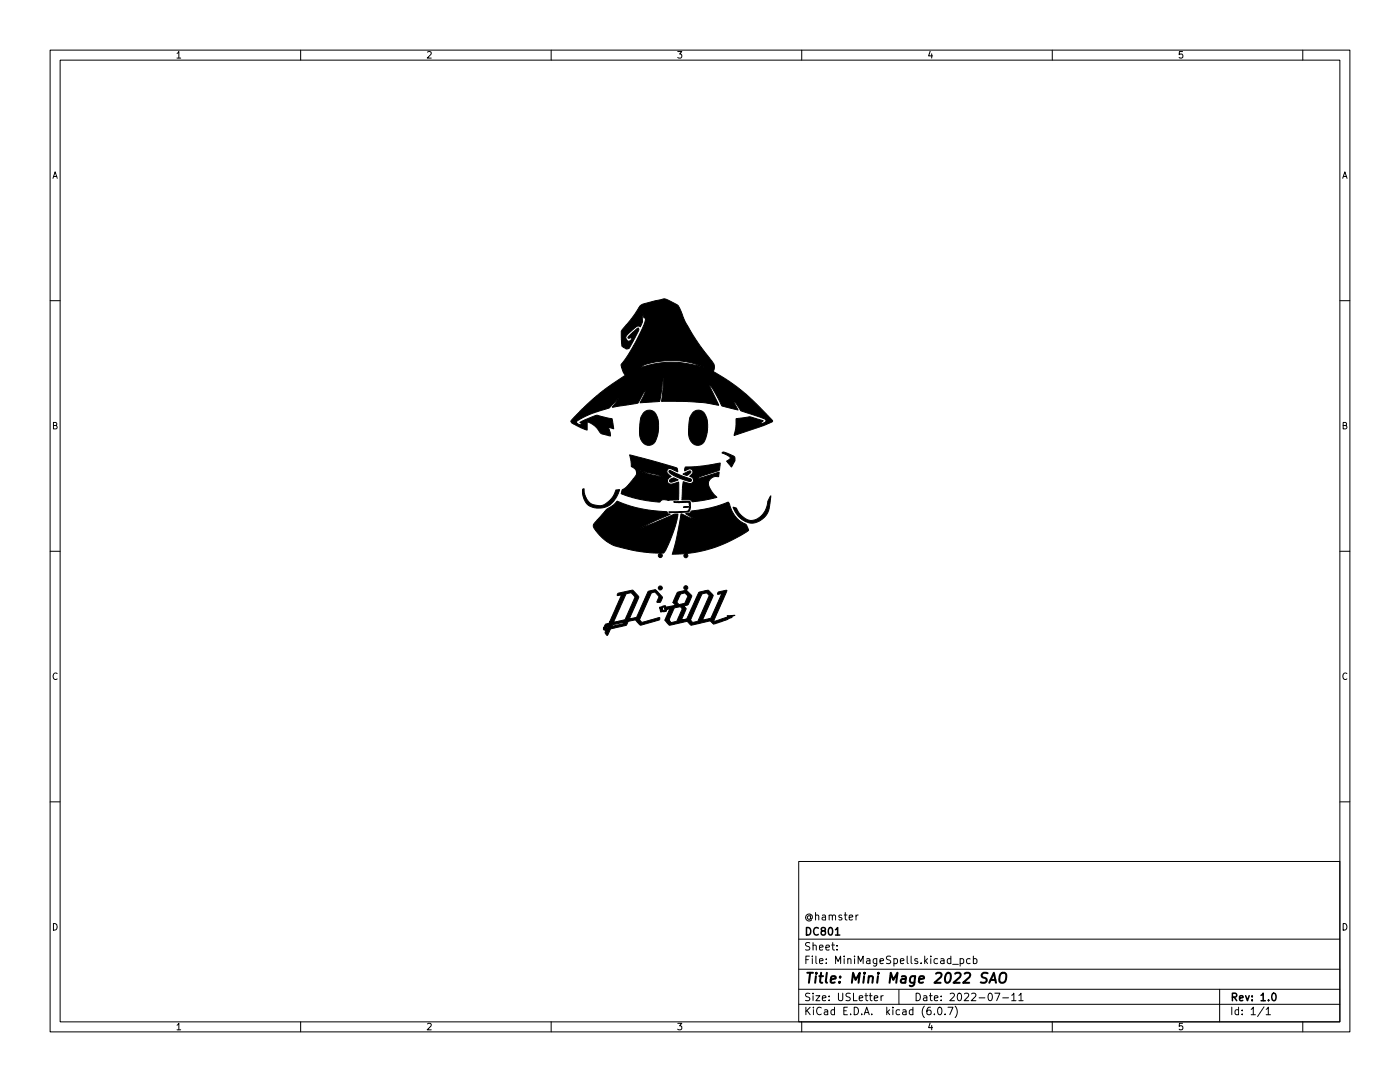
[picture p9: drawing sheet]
<svg xmlns="http://www.w3.org/2000/svg" width="279mm" height="216mm" viewBox="0 0 279 216" stroke-linecap="round" stroke-linejoin="round" font-family="sans-serif">
<g fill="none" stroke="#000" stroke-width=".2">
<path d="M10 10h259.4v195.9h-259.4zM12 12h255.4v191.9h-255.4zM60 10v2M110 10v2M160 10v2M210 10v2M260 10v2M10 60h2M267.4 60h2M10 110h2M267.4 110h2M10 160h2"/>
<path d="M267.4 160h2M159.4 171.9h108v32h-108zM159.4 197.4h108M159.4 193.4h108M159.4 187.4h108M167 189.4v.2M167 188.7v.1M170.8 182.6v1M171.3 182.6l-.5 .3M174.5 199.2l.7-.2-.1-.3h-.4l-.2 .2v.7h.6M175.8 198.7v1M176.3 198.7l-.5 .3"/>
<path d="M179.4 197.4v3M190.1 192.4h1.2M191.6 191.4l.4-.1 .3 .3-.1 .6h-.6M191.6 191.3v1.5M193.6 191.4l-.4-.1-.3 .3 .1 .6h.6M194.3 191.4l.4-.1 .3 .3-.2 .6h-.5M194.3 190.8v1.5M198.5 198.2h1l-.6 1.5M200.1 199.1h1.2M201.9 198.6l.4-.4v1.5M201.9 199.7h.9M203.3 198.6l.5-.4v1.5"/>
<path d="M203.3 199.7h.9M243.4 197.4v6.5M60 203.9v2M110 203.9v2M159.4 200.4h108M160 203.9v2M186.5 202.3v.2M187.3 201h.2a.8 .8 0 0 1 .5 .7 .8 .8 0 0 1-.5 .8 1 1 0 0 1-.2-1.5zM188.6 202.3v.2M189.2 201h1l-.7 1.5M190.6 200.8a1.72 1.72 0 0 1 0 2.2M210 203.9v2"/>
<path d="M252.3 200.9l-1.3 1.9M252.7 201.4l.4-.4v1.5M252.7 202.5h.8M260 203.9v2"/>
</g>
<path d="M166.7 186.6h.9M254 198.2h.2a.8 .8 0 0 1 .5 .7 .8 .8 0 0 1-.5 .8 1 1 0 0 1-.2-1.5z" fill="none" stroke="#000" stroke-width=".3"/>
<path d="M197.1 194.2a.85 .85 0 0 0-1.1 .1 .45 .45 0 0 0 .2 .8l.6 .1a.51 .51 0 0 1 .1 .6 .51 .51 0 0 1-.4 .3l-.8-.1M197.4 196.1l1-2 .4 2M197.7 195.5h.9M199.6 194.4a.69 .69 0 0 1 1.2 0 1.47 1.47 0 0 1-.6 1.7l-.6-.1a1.5 1.5 0 0 1 0-1.6z" fill="none" stroke="#000" stroke-width=".4"/>
<g fill="#000" stroke="#000" stroke-width=".2">
<path d="M127.8 61l.7-.4 3.7-.9a2.96 2.96 0 0 1 2.2 .7 2.22 2.22 0 0 1 1.6 1.9l1.1 2.6a70.6 70.6 0 0 0 5.4 7.9l.1 .7-.2 .6a46.5 46.5 0 0 1 11.8 9.9l-1.8 .9-5.9 2 .3-1.6 .1-1.8 1.2-.1a3.5 3.5 0 0 1 2.7 .1l1.5 .5-.7 .6 .9-.2a.46 .46 0 0 0 .3-.6 .46 .46 0 0 0-.5-.3l-4.4-1.5-1.4-2-.1 .1 .9 1.7-3.2-.8-.2-.3a15 15 0 0 0-2.2-3.8v.3l1.7 3.7-2.8-.5-2.4-.2-6.2-.1 .2-1a9.9 9.9 0 0 0 .1-3.7l-.6 4.4a.32 .32 0 0 1-.1 .4 .32 .32 0 0 1-.4-.1l-3.5 .3 .2-.4a3.8 3.8 0 0 0 .9-2l-1.5 2.4-5.1 .9 1.1-1.7-1 1.1a2.06 2.06 0 0 1-1.7 1 14.3 14.3 0 0 0-5.6 2.5 .84 .84 0 0 0 1.2 .5l-.5-.4 2.5-1.1a2.2 2.2 0 0 1 2.3 0l1 .2a.63 .63 0 0 1 .6 .2 .63 .63 0 0 1 .2 .6l.2 1.4-1.1-.3 .4 .9v.8l-.5-.1a2.22 2.22 0 0 1-2.1-1.3l-1-.9-1-.5v1.6l-1.3-.4a3.9 3.9 0 0 1-2-1.3l.8-1a44.8 44.8 0 0 1 8.3-7l1.8-1.2-.7-1.6h3.7a20.9 20.9 0 0 1 7.9-1l4.7 .9a16.7 16.7 0 0 0-12.2-.2l-.5 .3h-3.6l-.2-.5 2.2-3.2 2.1-4.1 .6-1.8-.1-.3h-.2l-.3-.8v.6a2.4 2.4 0 0 1-.4 2 .88 .88 0 0 0-1.3 .4l-1.2 1a.74 .74 0 0 0-.4 .9 .74 .74 0 0 0 .7 .6l.4-.4 .1-.4-.6 .2-.2-.2 1.7-1.6a.29 .29 0 0 1 .4-.2 .29 .29 0 0 1 0 .5l-1.9 3.5a1.16 1.16 0 0 1-1.2-.2 1.16 1.16 0 0 1-.3-1.2v-2l.2-.3a28.7 28.7 0 0 0 3.6-4.8zM116.3 97.6l.2-.1a3 3 0 0 0 3.8 3.3 5.1 5.1 0 0 0 2.7-3l.6-.1a4.3 4.3 0 0 1-4.2 3.7 3.1 3.1 0 0 1-3.1-3.8zM125.7 90.8l8.8 2.4a.66 .66 0 0 1 .6 .2 .66 .66 0 0 1 .1 .7 2.43 2.43 0 0 0-1.9-.5 .93 .93 0 0 0 .6 1.4l.1 .1a.76 .76 0 0 0-.8 .8 .76 .76 0 0 0 .9 .7l1.3-.4v3.2a.23 .23 0 0 1 0 .3 .23 .23 0 0 1-.3 .1h-1.6a1.65 1.65 0 0 0-1.8 .3l-.1 .1a27.4 27.4 0 0 1-6.4-1.2l-1-.4a.21 .21 0 0 1-.2-.1 .21 .21 0 0 1 0-.3l.2-.5a8.6 8.6 0 0 0 2.8-2.9v-.9h.3l3 .9 1.9 .2-4.6-1.1h-.6l-.4-.4a.84 .84 0 0 1-.6-1zM128.5 82.3a1.57 1.57 0 0 1 1.6-.4 1.57 1.57 0 0 1 1.1 1.3 6.4 6.4 0 0 1-.7 5.3 1.67 1.67 0 0 1-2.7-1.2l-.2-.8 .1-1.7a3.3 3.3 0 0 1 .8-2.5zM133.6 93.9l3.9 1.5a.37 .37 0 0 1 .5 .2 .37 .37 0 0 1-.2 .5 .37 .37 0 0 1-.5-.1l-1.9-.7-1.3-.7a.58 .58 0 0 1-.5-.7zM133.7 95.7a1.07 1.07 0 0 1 1.6 .1l-.2 .1a1.61 1.61 0 0 1-1.5 .2zM136.3 94.6l.2-.1a1.72 1.72 0 0 1 1.3-.5 .87 .87 0 0 1-.5 .8 .87 .87 0 0 1-1-.2zM138.3 82.3a1.58 1.58 0 0 1 1.6-.4 1.58 1.58 0 0 1 1.1 1.4 6.4 6.4 0 0 1-.7 5.2 1.72 1.72 0 0 1-1.8 .2 1.72 1.72 0 0 1-1-1.6v-2.3a3.4 3.4 0 0 1 .8-2.5zM136.8 93.2a38.2 38.2 0 0 0 6.9-.8v.1a1.53 1.53 0 0 1-.4 1.4l-4 1.5 .7-.1 3.5-1.1-.1 .9a1.78 1.78 0 0 0-2 1.2 4.4 4.4 0 0 0 1.7 2.9l-2.5 .6-2.4 .3a.65 .65 0 0 0-.8-.4h-1.3l.1-2.6 .2-1a1.57 1.57 0 0 0 1.9 0 .81 .81 0 0 0-.7-1.1 .83 .83 0 0 0 .3-1.4h-.4l-.8 .4zM144.1 90.3a3.7 3.7 0 0 1 2.4 .8l.2 .4a1.22 1.22 0 0 1-.4 1.2l-.3 .5-1-1.2 .5-.3a.38 .38 0 0 0 .3-.4 .38 .38 0 0 0-.4-.3l-1.3-.6zM146.3 101.2a1.2 1.2 0 0 1 1 .9l.1 .1a2.87 2.87 0 0 0 5 .2l.5-1 .4-1.4 .5-1.1v.7a5.7 5.7 0 0 1-1.4 3.7 3.3 3.3 0 0 1-5.3-.6zM121.1 101.6l1.3-.8 .8-.8a29.8 29.8 0 0 0 9.9 2.1 .54 .54 0 0 0 .7 .5l-6.4 3 6.2-2.6a1.62 1.62 0 0 1 1.7-.3 25.2 25.2 0 0 1-2.7 7.5l-.3 .2-2.6-.1-4.7-.8a8.4 8.4 0 0 1-6.6-4.6l.2-.5z"/>
<path d="M136.4 101.1h1.1l-.9 .2zM134.4 100.1h3a.43 .43 0 0 1 .4 .1 .43 .43 0 0 1 0 .5 1.1 1.1 0 0 1-.7 1.5l-3.5 .1-.1-.1 1.3-.1a5.5 5.5 0 0 0 2.5-.2 1.32 1.32 0 0 0 0-1.7l-2.1 .1zM135.9 102.5l3.2 1.4-2.2-1.4a1.19 1.19 0 0 0 1.2-.6 26.6 26.6 0 0 0 7.2-1.7l.1 .1a6.8 6.8 0 0 0 2.8 4l.7 .4 .5 1.1-1.2 .8a25.9 25.9 0 0 1-14 4l.8-3zM123.3 118.4l2.3-.5a.85 .85 0 0 1 1.3 .5l.2 .3a.6 .6 0 0 1 .2 1l-1.7 3.8 1.4-.3 2-4.4a1.08 1.08 0 0 1 1.3-1 .63 .63 0 0 1 1 .3l.9 1.1a.94 .94 0 0 1-.7 1l-.4-.1 .4-1.1-.5-.5a.68 .68 0 0 0-.7-.3 .68 .68 0 0 0-.5 .5l-1.9 4.4a.64 .64 0 0 0 .2 1.1l1.6-.5a3.4 3.4 0 0 1 2-.4l-.1 .4-3.1 .9a.82 .82 0 0 1-1.3-.4l-.4-.5-.7 .1a.87 .87 0 0 0-1.1 .9l-3.2 .8-.5 1.2a.62 .62 0 0 1-.5-.4 .62 .62 0 0 1 .2-.6 .32 .32 0 0 1-.5 0 .32 .32 0 0 1 0-.5h.5l.3-.2h.8l2.3-.5 .1-.3-2.3 .5-.1 .3h-.8v-.1h-.2l-.1 .3h-.5a1.12 1.12 0 0 1 1.1-.9v-.1l1.3-.1a3.4 3.4 0 0 0 1.9-.6l1.9-4.4-.7-.8a1.22 1.22 0 0 0-1.4 1l-2.2 4.9h-.8l2.5-5.5-.9 .1zM131.7 121.2l.5-.2a.41 .41 0 0 1 .7 .1 .31 .31 0 0 1 .3 .2 .31 .31 0 0 1-.2 .4 .47 .47 0 0 1-.6 .3l-.6 .1-.1-.8 .3 .1-.1 .1 .2 .2-.1 .2 .6-.1a.15 .15 0 0 0 .2 .1 .15 .15 0 0 0 0-.2 .15 .15 0 0 0-.2-.1v-.3h.1a.2 .2 0 0 0-.2-.3 .2 .2 0 0 0-.2 .2l-.6 .1zM132.1 121.3l.1 .5zM135.2 118.2l1.8-.4 1.1 1.1-.5 1a1 1 0 0 1-1.1 1 .73 .73 0 0 1 .2 1.2l-.7 1.6h1.8a.61 .61 0 0 0 1 .4l.5-.1 2.3-5.2-.3-.2a.93 .93 0 0 0-1.2 0l-2.3 5.1h-1.7l1-.2 2.3-5.3 .5-.1a2.09 2.09 0 0 1 1.6-.2l.8 .9-2.1 4.9 1.7-.3 2.2-5-.8 .2-.1-.3 .3-.2 1.5-.3a.35 .35 0 0 1-.1 .6l-2.5 5.5 .2 .1 2.5-.9v.3l.2 .2-2.3 .7a.72 .72 0 0 1-1.2-.3l-.1-.1-3.6 .8a1.24 1.24 0 0 1-1-.7l-2.8 .6a.8 .8 0 0 1-1.3-.4l-.3-.5h.8l.5 .5 1.1-.2 1.1-2.5-.4-.5-1.2 .3-1.1 2.4h-.8l1-2.2-.5 .1v-.2l-.1-.3 1.7-.3-.5-.6a1.29 1.29 0 0 1 1.2 .4l1.2-.2 .6-1.5-.6-.6-.9 .2-.7 1.7h-.8zM145.1 122.9l1.6-.1-.8 .3 .2 .1-.9 .3v-.3l.3-.1z"/>
<circle cx="131.8" cy="110.9" r=".4"/>
<circle cx="131.8" cy="117.3" r=".4"/>
<circle cx="136.9" cy="117.3" r=".4"/>
<circle cx="136.9" cy="110.9" r=".4"/>
</g>
<text font-size="2.8" x="160.4" y="196.2">Title: Mini Mage 2022 SAO</text>
<g font-size="2.1">
<text x="160.4" y="183.6">@hamster</text>
<text x="160.4" y="189.7">Sheet:</text>
<text x="160.4" y="186.7">DC801</text>
<text x="160.4" y="192.4">File: MiniMageSpells.kicad_pcb</text>
<text x="160.4" y="202.5">KiCad E.D.A. kicad (6.0.7)</text>
<text x="160.4" y="199.7">Size: USLetter</text>
<text x="182.4" y="199.7">Date: 2022-07-11</text>
<text x="245.4" y="199.7">Rev: 1.0</text>
<text x="245.4" y="202.5">Id: 1/1</text>
</g>
<g font-size="1.8">
<text x="35" y="11.6">1</text>
<text x="85" y="11.6">2</text>
<text x="135" y="11.6">3</text>
<text x="185" y="11.6">4</text>
<text x="235" y="11.6">5</text>
<text x="10.3" y="35.6">A</text>
<text x="267.7" y="35.6">A</text>
<text x="10.3" y="85.7">B</text>
<text x="267.7" y="85.7">B</text>
<text x="10.3" y="135.6">C</text>
<text x="267.7" y="135.6">C</text>
<text x="10.3" y="185.7">D</text>
<text x="267.7" y="185.7">D</text>
<text x="35" y="205.6">1</text>
<text x="85" y="205.6">2</text>
<text x="135" y="205.6">3</text>
<text x="185" y="205.6">4</text>
<text x="235" y="205.6">5</text>
</g>
</svg>
